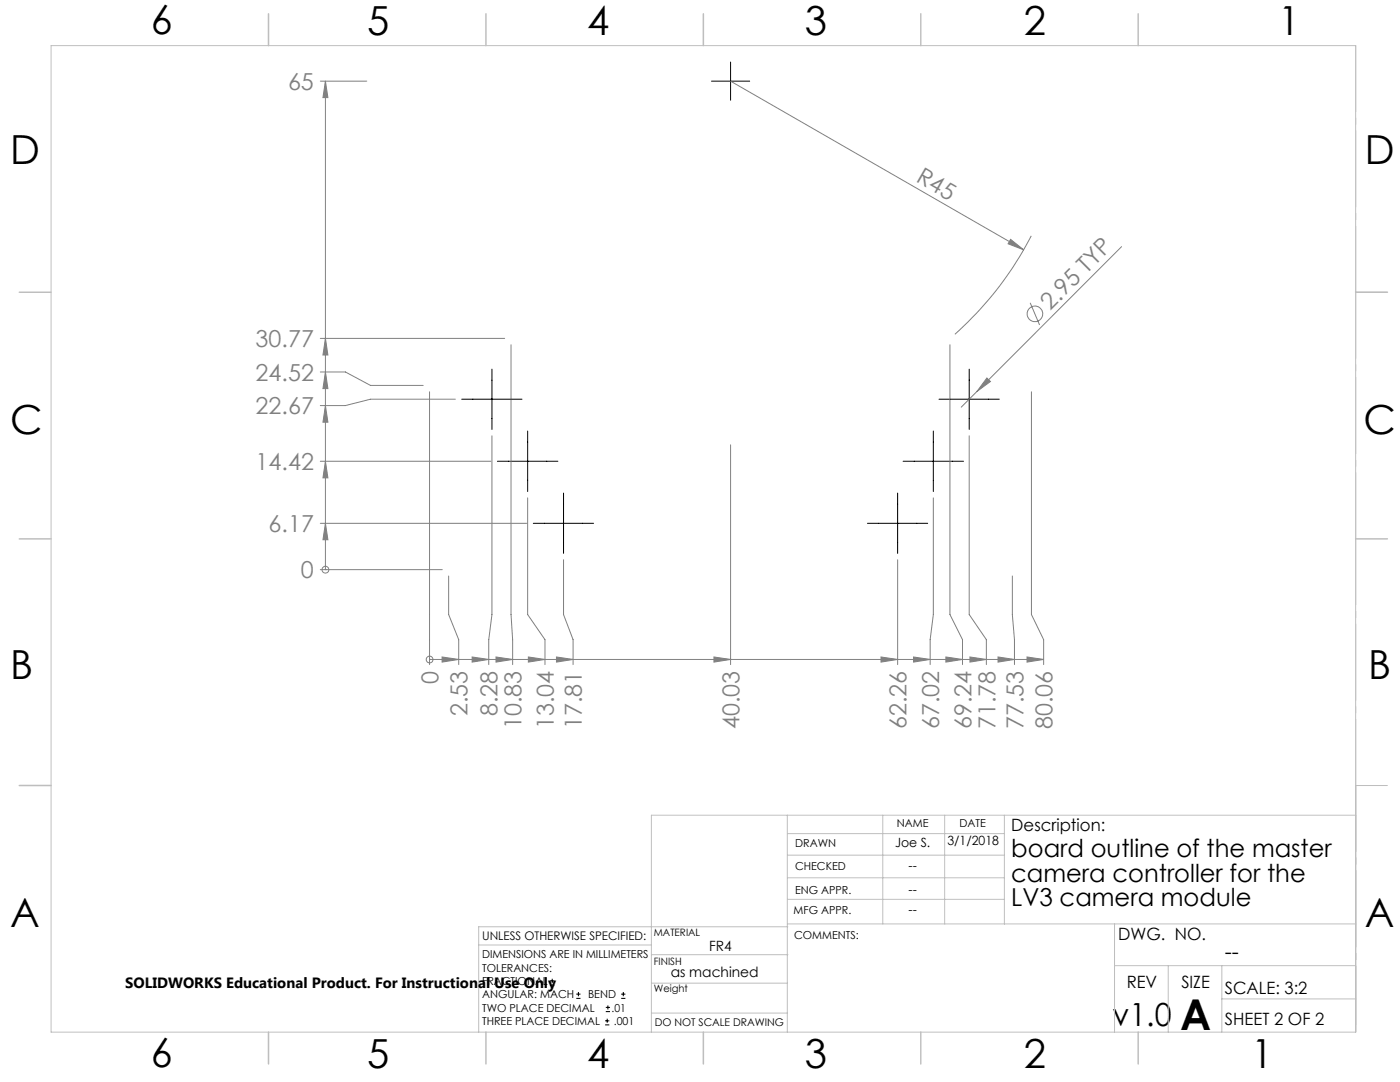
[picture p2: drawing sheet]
<svg xmlns="http://www.w3.org/2000/svg" width="279mm" height="216mm" viewBox="0 0 279 216" stroke-linecap="round" stroke-linejoin="round" font-family="sans-serif">
<g fill="none" stroke="#808080" stroke-width=".2">
<path d="M63.9 16.2h9.3M64.9 16.2v97.5M64.9 16.2l.5 3.3h-.9zM145.8 16.2l58.5 33.6M201.7 47.8l2.6 2-3.1-1.2zM205.8 47.1a68 68 0 0 1-15.2 19.6M223.8 49.2l-28.8 28.9M63.9 74.2h5l5 2.7h10.6M63.9 67.5h36.8M64.9 74.2l.5 3.3h-.9zM64.9 67.5l.5 3.3h-.9zM85.7 78.2v54.4"/>
<path d="M90.9 79.7h-17l-5 1.2h-5M102 68.8v53.8l.3 5v5M189.6 68.8v53.8l2.5 5v5M195 78.1l-3.2 3.1M197 75.4l.7 .7-2.7 2zM205.6 60.4l1.9 4.4M205.8 78.2v44.4l2.5 5v5M63.9 92h34.1M64.9 92l.5 3.4h-.9zM64.9 80.9l.5 3.3h-.9zM98.2 87v35.6l-.7 5v5M105.3 99.3v23.3l3.5 5v5"/>
<path d="M145.8 88.8v43.8M186.3 99.3v23.3l-.7 5v5M193.4 87v35.6l3.4 5v5M63.9 113.7h24.4M63.9 104.4h41.3M64.9 104.4l.5 3.3h-.9zM64.9 113.7h.1M89.5 114.9v7.7l2 5v5M112.5 111.7v10.9l1.9 5v5M179.1 111.7v20.9M202 114.9v7.7l.5 5v5M85.7 131.6h.1"/>
<path d="M85.7 131.6h122.6M88.2 131.1l3.3 .5-3.3 .5zM94.2 131.1l3.3 .5-3.3 .5zM99 131.1l3.3 .5-3.3 .5zM105.4 131.1l3.4 .5-3.4 .5zM111.1 131.1l3.3 .5-3.3 .5zM142.5 131.1l3.3 .5-3.3 .5zM175.8 131.1l3.3 .5-3.3 .5zM182.3 131.1l3.3 .5-3.3 .5zM188.8 131.1l3.3 .5-3.3 .5zM193.6 131.1l3.2 .5-3.2 .5zM199.2 131.1l3.3 .5-3.3 .5z"/>
<path d="M205 131.1l3.3 .5-3.3 .5z"/>
<circle cx="206.6" cy="62.6" r="1.56"/>
<circle cx="64.9" cy="113.7" r=".68"/>
<circle cx="85.8" cy="131.6" r=".68"/>
</g>
<g fill="none" stroke="#000" stroke-width=".2">
<path d="M142 16.2h7.6M145.8 12.4v7.6M92.1 79.7h12.1M98.2 73.7v12M187.4 79.7h12M193.4 73.7v12M99.3 92h12M105.3 86v12.1M112.5 98.4v12M179.1 98.4v12M180.2 92h12.1M186.3 86v12.1"/>
<path d="M106.4 104.4h12.1M173.1 104.4h12M109.8 196.6h.8M109.8 195.7h.8M110.2 195.3v.8M115 199.2h.9M115 198.4h.9M115.4 197.9v.9M124 199.2h.8M124 198.4h.8M124.4 197.9v.9M120.8 204.5h.8"/>
<path d="M120.8 203.7h.8M120.9 201.9h.8M120.9 201h.8M121.2 203.3v.8M121.3 200.6v.8"/>
</g>
<path d="M270.6 9.1v49.2M270.6 58.3v49.2M270.6 107.5v49.2M270.6 156.7v49.2" fill="none" stroke="#c0c0c0" stroke-width=".2" stroke-dasharray="15.2 1.3 1.3 1.3" stroke-dashoffset="2.1"/>
<g fill="none" stroke="#c0c0c0" stroke-width=".2">
<path d="M10.2 9.1h260.3v196.9h-260.3zM270.5 58.3h6.4M270.5 156.7h6.4M157.1 162.7v43.3M157.1 175.2h43.3M157.1 170.6h43.3M157.1 166.3h43.3M157.1 179.5h43.3M176.2 162.7v21.7M188.5 162.7v21.7M200.4 162.7v21.7M270.6 162.7h-140.6v43.3"/>
<path d="M95.5 188.6h34.5M130 196.2h27.1M130 190.5h27.3M157.1 184.4h113.4M157.2 184.9h-61.7v21.1M222.4 184.4v21.6M222.4 192.7h48.1M233.2 192.7v13.3M243.8 199.3h26.7M243.8 192.7v13.3M130 202.1h27.1"/>
</g>
<g fill="none" stroke="#c0c0c0" stroke-width=".3">
<path d="M53.6 2.8v6.3M97 2.8v6.3M140.4 2.8v6.3M183.8 2.8v6.3M227.2 2.8v6.3M3.8 58.3h6.4M270.5 58.3h6.4M3.8 107.5h6.4M270.5 107.5h6.4M3.8 156.7h6.4M53.6 206v6.3M97 206v6.3"/>
<path d="M140.4 206v6.3M183.8 206v6.3M227.2 206v6.3"/>
</g>
<g fill="#808080">
<path d="M197 75.4l.7 .7-2.7 2z"/>
<path d="M201.7 47.8l2.6 2-3.1-1.2z"/>
<path d="M64.9 104.4l.5 3.3h-.9zM64.9 92l.5 3.4h-.9zM64.9 80.9l.5 3.3h-.9zM64.9 74.2l.5 3.3h-.9zM64.9 67.5l.5 3.3h-.9zM64.9 16.2l.5 3.3h-.9z"/>
<path d="M88.2 131.1l3.3 .5-3.3 .5zM94.2 131.1l3.3 .5-3.3 .5zM99 131.1l3.3 .5-3.3 .5zM105.4 131.1l3.4 .5-3.4 .5zM111.1 131.1l3.3 .5-3.3 .5zM142.5 131.1l3.3 .5-3.3 .5zM175.8 131.1l3.3 .5-3.3 .5zM182.3 131.1l3.3 .5-3.3 .5zM193.6 131.1l3.2 .5-3.2 .5zM188.8 131.1l3.3 .5-3.3 .5zM205 131.1l3.3 .5-3.3 .5zM199.2 131.1l3.3 .5-3.3 .5z"/>
</g>
<text font-size="8.5" x="235.5" y="205.4">A</text>
<g font-size="8">
<text x="30.1" y="6.8">6</text>
<text x="73.3" y="6.9">5</text>
<text x="117.2" y="6.9">4</text>
<text x="160.6" y="6.9">3</text>
<text x="204.3" y="6.9">2</text>
<text x="255.1" y="6.9">1</text>
<text x="2.1" y="32.8">D</text>
<text x="272.4" y="32.8">D</text>
<text x="2.1" y="86.5">C</text>
<text x="272.1" y="86.5">C</text>
<text x="2.1" y="135.6">B</text>
<text x="273.1" y="135.6">B</text>
<text x="2.1" y="185">A</text>
<text x="272.4" y="185">A</text>
<text x="30.1" y="213">6</text>
<text x="73.3" y="213.1">5</text>
<text x="117.2" y="213.1">4</text>
<text x="160.6" y="213.1">3</text>
<text x="204.3" y="213.1">2</text>
<text x="249.7" y="213.1">1</text>
</g>
<text font-size="6.3" x="222" y="204.6">v1.0</text>
<g font-size="4.9">
<text x="201.8" y="171">board outline of the master</text>
<text x="201.8" y="175.9">camera controller for the</text>
<text x="201.8" y="180.8">LV3 camera module</text>
</g>
<g font-size="4.7" fill="#808080">
<text x="57.5" y="17.9">65</text>
<text x="182.6" y="36.2" transform="rotate(30 182.6 36.2)">R45</text>
<text x="209.6" y="62" transform="rotate(-45 209.6 62)">2.95 TYP</text>
<text x="51" y="69.3">30.77</text>
<text x="51" y="76">24.52</text>
<text x="51" y="82.7">22.67</text>
<text x="51" y="93.8">14.42</text>
<text x="53.6" y="106.2">6.17</text>
<text x="60.1" y="115.4">0</text>
<text x="87.5" y="136.5" transform="rotate(-90 87.5 136.5)">0</text>
<text x="93.3" y="142.9" transform="rotate(-90 93.3 142.9)">2.53</text>
<text x="99.3" y="142.9" transform="rotate(-90 99.3 142.9)">8.28</text>
<text x="104.1" y="145.5" transform="rotate(-90 104.1 145.5)">10.83</text>
<text x="110.5" y="145.5" transform="rotate(-90 110.5 145.5)">13.04</text>
<text x="116.1" y="145.5" transform="rotate(-90 116.1 145.5)">17.81</text>
<text x="147.6" y="145.5" transform="rotate(-90 147.6 145.5)">40.03</text>
<text x="180.9" y="145.5" transform="rotate(-90 180.9 145.5)">62.26</text>
<text x="187.4" y="145.5" transform="rotate(-90 187.4 145.5)">67.02</text>
<text x="193.9" y="145.5" transform="rotate(-90 193.9 145.5)">69.24</text>
<text x="198.6" y="145.5" transform="rotate(-90 198.6 145.5)">71.78</text>
<text x="204.2" y="145.5" transform="rotate(-90 204.2 145.5)">77.53</text>
<text x="210.1" y="145.5" transform="rotate(-90 210.1 145.5)">80.06</text>
</g>
<text font-size="4.2" x="244.4" y="191.4">--</text>
<g font-size="3.4">
<text x="201.8" y="165.9">Description:</text>
<text x="223.2" y="187.6">DWG. NO.</text>
<text x="224.9" y="197.2">REV</text>
<text x="235.8" y="197.2">SIZE</text>
<text x="244.4" y="198.4">SCALE: 3:2</text>
<text x="244.4" y="204.6">SHEET 2 OF 2</text>
</g>
<text font-size="3" x="25" y="197.2">SOLIDWORKS Educational Product. For Instructional Use Only</text>
<g font-size="2.8">
<text x="141.5" y="189.7">FR4</text>
<text x="133.9" y="194.9">as machined</text>
</g>
<g font-size="2.5">
<text x="178.7" y="169">Joe S.</text>
<text x="181.3" y="173.5">--</text>
<text x="189.1" y="168.7">3/1/2018</text>
<text x="181.3" y="178.3">--</text>
<text x="181.3" y="182.3">--</text>
</g>
<text font-size="2.4" x="96.2" y="187.5">UNLESS OTHERWISE SPECIFIED:</text>
<g font-size="2.2">
<text x="179" y="165.1">NAME</text>
<text x="191.5" y="165.1">DATE</text>
<text x="158.7" y="169">DRAWN</text>
<text x="158.7" y="173.5">CHECKED</text>
<text x="158.7" y="178.3">ENG APPR.</text>
<text x="158.4" y="182.4">MFG APPR.</text>
<text x="96.2" y="191.2">DIMENSIONS ARE IN MILLIMETERS</text>
<text x="158.5" y="187.4">COMMENTS:</text>
<text x="96.2" y="193.9">TOLERANCES:</text>
<text x="96.2" y="196.5">FRACTIONAL</text>
<text x="96.2" y="201.8">TWO PLACE DECIMAL</text>
<text x="96.2" y="199.2">ANGULAR: MACH</text>
<text x="117.4" y="199.2">BEND</text>
<text x="122.1" y="201.8">.01</text>
<text x="96.2" y="204.5">THREE PLACE DECIMAL</text>
<text x="122.5" y="204.5">.001</text>
</g>
<text font-size="2.1" x="130.7" y="204.6">DO NOT SCALE DRAWING</text>
<g font-size="2">
<text x="130.5" y="186.8">MATERIAL</text>
<text x="130.5" y="192.5">FINISH</text>
<text x="130.5" y="198">Weight</text>
</g>
</svg>
